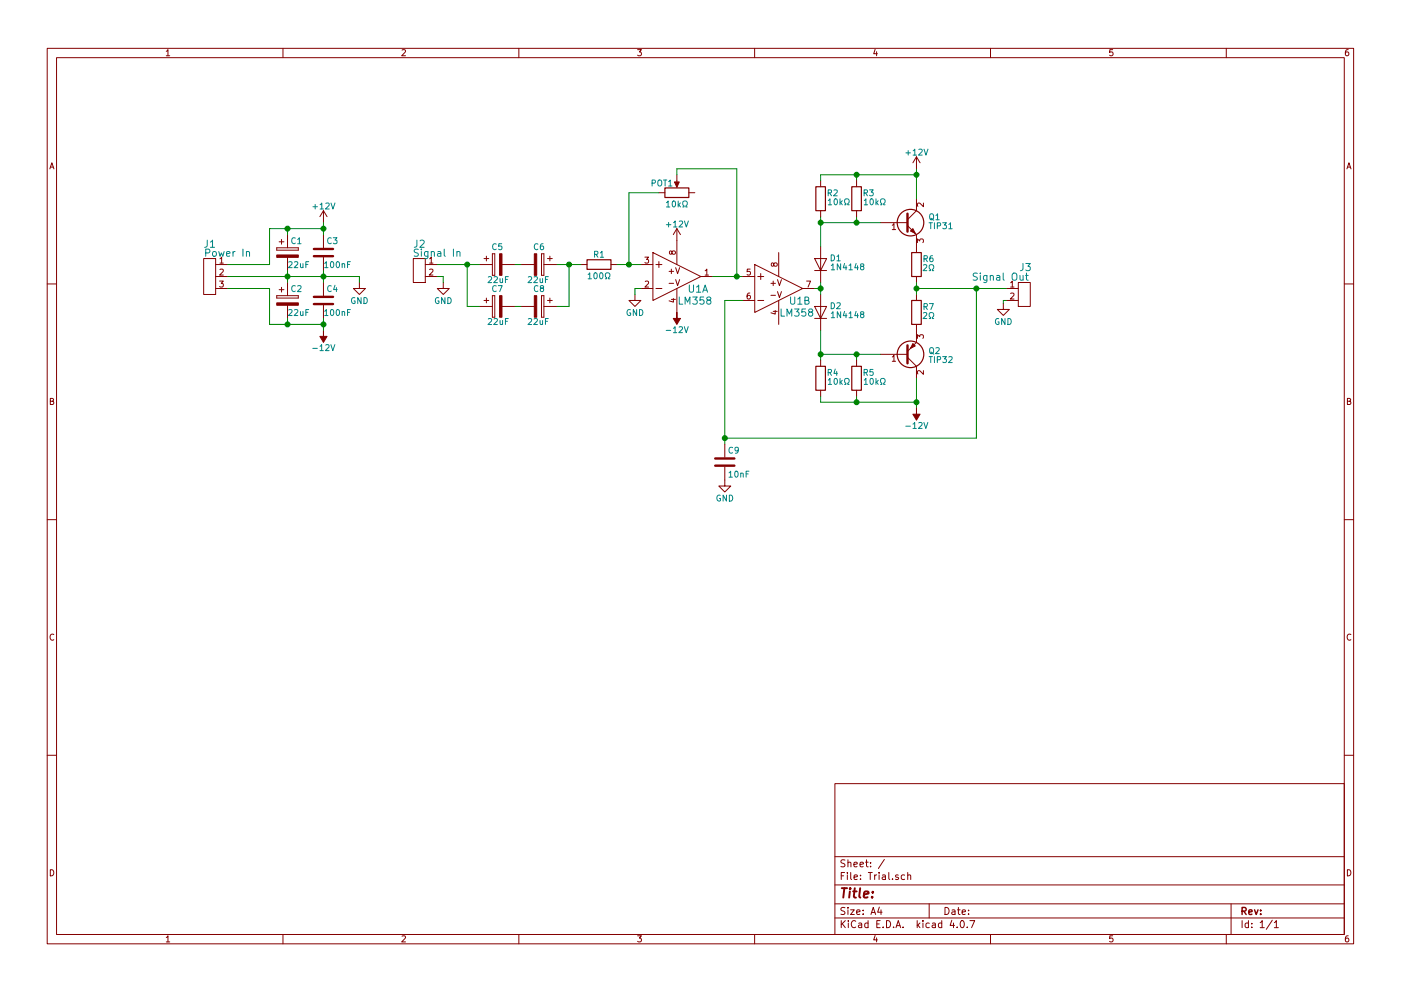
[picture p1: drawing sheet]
EESchema Schematic File Version 2
LIBS:Trial-rescue
LIBS:power
LIBS:device
LIBS:switches
LIBS:relays
LIBS:motors
LIBS:transistors
LIBS:conn
LIBS:regul
LIBS:74xx
LIBS:cmos4000
LIBS:adc-dac
LIBS:memory
LIBS:xilinx
LIBS:microcontrollers
LIBS:dsp
LIBS:microchip
LIBS:analog_switches
LIBS:motorola
LIBS:texas
LIBS:intel
LIBS:audio
LIBS:interface
LIBS:digital-audio
LIBS:philips
LIBS:display
LIBS:cypress
LIBS:siliconi
LIBS:opto
LIBS:atmel
LIBS:contrib
LIBS:valves
LIBS:Custom Library
LIBS:Trial-cache
EELAYER 25 0
EELAYER END
$Descr A4 11693 8268
encoding utf-8
Sheet 1 1
Title ""
Date ""
Rev ""
Comp ""
Comment1 ""
Comment2 ""
Comment3 ""
Comment4 ""
$EndDescr
$Comp
L Header_1X3 J1
U 1 1
P 1800 2300
F 0 "J1" H 1750 2575 60  0000 C CNN
F 1 "Power In" H 1900 2500 60  0000 C CNN
F 2 "Custom Footprint:Pin_Header_Straight_1x03" H 1800 2300 60  0001 C CNN
F 3 "" H 1800 2300 60  0000 C CNN
	1    1800 2300
	1    0    0    -1  
$EndComp
$Comp
L CP C1
U 1 1
P 2400 2100
F 0 "C1" H 2425 2200 50  0000 L CNN
F 1 "22uF" H 2400 2000 50  0000 L CNN
F 2 "Custom Footprint:Cap_Pol_Radial_D8_P2" H 2438 1950 50  0001 C CNN
F 3 "" H 2400 2100 50  0001 C CNN
	1    2400 2100
	1    0    0    -1  
$EndComp
$Comp
L C C3
U 1 1
P 2700 2100
F 0 "C3" H 2725 2200 50  0000 L CNN
F 1 "100nF" H 2700 2000 50  0000 L CNN
F 2 "Capacitors_SMD:C_0805_HandSoldering" H 2738 1950 50  0001 C CNN
F 3 "" H 2700 2100 50  0001 C CNN
	1    2700 2100
	1    0    0    -1  
$EndComp
$Comp
L CP C2
U 1 1
P 2400 2500
F 0 "C2" H 2425 2600 50  0000 L CNN
F 1 "22uF" H 2400 2400 50  0000 L CNN
F 2 "Custom Footprint:Cap_Pol_Radial_D8_P2" H 2438 2350 50  0001 C CNN
F 3 "" H 2400 2500 50  0001 C CNN
	1    2400 2500
	1    0    0    -1  
$EndComp
$Comp
L C C4
U 1 1
P 2700 2500
F 0 "C4" H 2725 2600 50  0000 L CNN
F 1 "100nF" H 2700 2400 50  0000 L CNN
F 2 "Capacitors_SMD:C_0805_HandSoldering" H 2738 2350 50  0001 C CNN
F 3 "" H 2700 2500 50  0001 C CNN
	1    2700 2500
	1    0    0    -1  
$EndComp
$Comp
L +12V #PWR2
U 1 1
P 2700 1850
F 0 "#PWR2" H 2700 1700 50  0001 C CNN
F 1 "+12V" H 2700 1990 50  0000 C CNN
F 2 "" H 2700 1850 50  0001 C CNN
F 3 "" H 2700 1850 50  0001 C CNN
	1    2700 1850
	1    0    0    -1  
$EndComp
$Comp
L -12V #PWR9
U 1 1
P 2700 2750
F 0 "#PWR9" H 2700 2850 50  0001 C CNN
F 1 "-12V" H 2700 2900 50  0000 C CNN
F 2 "" H 2700 2750 50  0001 C CNN
F 3 "" H 2700 2750 50  0001 C CNN
	1    2700 2750
	-1   0    0    1   
$EndComp
$Comp
L GND #PWR4
U 1 1
P 3000 2350
F 0 "#PWR4" H 3000 2100 50  0001 C CNN
F 1 "GND" H 3000 2200 50  0000 C CNN
F 2 "" H 3000 2350 50  0001 C CNN
F 3 "" H 3000 2350 50  0001 C CNN
	1    3000 2350
	1    0    0    -1  
$EndComp
Wire Wire Line
	3000 2350 3000 2300
Wire Wire Line
	3000 2300 1900 2300
Wire Wire Line
	1900 2200 2250 2200
Wire Wire Line
	2250 2200 2250 1900
Wire Wire Line
	2250 1900 2700 1900
Wire Wire Line
	2700 1850 2700 1950
Connection ~ 2700 1900
Wire Wire Line
	2400 1950 2400 1900
Connection ~ 2400 1900
Wire Wire Line
	2400 2250 2400 2350
Connection ~ 2400 2300
Wire Wire Line
	2700 2250 2700 2350
Connection ~ 2700 2300
Wire Wire Line
	2700 2750 2700 2650
Wire Wire Line
	2250 2700 2700 2700
Wire Wire Line
	2400 2700 2400 2650
Connection ~ 2700 2700
Wire Wire Line
	1900 2400 2250 2400
Wire Wire Line
	2250 2400 2250 2700
Connection ~ 2400 2700
$Comp
L Header_1X2 J2
U 1 1
P 3550 2250
F 0 "J2" H 3500 2475 60  0000 C CNN
F 1 "Signal In" H 3650 2400 60  0000 C CNN
F 2 "Custom Footprint:Pin_Header_Straight_1x02" H 3550 2250 60  0001 C CNN
F 3 "" H 3550 2250 60  0000 C CNN
	1    3550 2250
	1    0    0    -1  
$EndComp
$Comp
L CP C6
U 1 1
P 4500 2200
F 0 "C6" V 4350 2150 50  0000 L CNN
F 1 "22uF" V 4625 2100 50  0000 L CNN
F 2 "Custom Footprint:Cap_Pol_Radial_D8_P2" H 4538 2050 50  0001 C CNN
F 3 "" H 4500 2200 50  0001 C CNN
	1    4500 2200
	0    1    1    0   
$EndComp
$Comp
L CP C8
U 1 1
P 4500 2550
F 0 "C8" V 4350 2500 50  0000 L CNN
F 1 "22uF" V 4625 2450 50  0000 L CNN
F 2 "Custom Footprint:Cap_Pol_Radial_D8_P2" H 4538 2400 50  0001 C CNN
F 3 "" H 4500 2550 50  0001 C CNN
	1    4500 2550
	0    1    1    0   
$EndComp
$Comp
L CP C5
U 1 1
P 4150 2200
F 0 "C5" V 4000 2150 50  0000 L CNN
F 1 "22uF" V 4275 2100 50  0000 L CNN
F 2 "Custom Footprint:Cap_Pol_Radial_D8_P2" H 4188 2050 50  0001 C CNN
F 3 "" H 4150 2200 50  0001 C CNN
	1    4150 2200
	0    -1   1    0   
$EndComp
$Comp
L CP C7
U 1 1
P 4150 2550
F 0 "C7" V 4000 2500 50  0000 L CNN
F 1 "22uF" V 4275 2450 50  0000 L CNN
F 2 "Custom Footprint:Cap_Pol_Radial_D8_P2" H 4188 2400 50  0001 C CNN
F 3 "" H 4150 2550 50  0001 C CNN
	1    4150 2550
	0    -1   1    0   
$EndComp
Wire Wire Line
	4300 2550 4350 2550
Wire Wire Line
	4350 2200 4300 2200
Wire Wire Line
	3650 2200 4000 2200
Wire Wire Line
	3900 2200 3900 2550
Wire Wire Line
	3900 2550 4000 2550
Connection ~ 3900 2200
$Comp
L GND #PWR5
U 1 1
P 3700 2350
F 0 "#PWR5" H 3700 2100 50  0001 C CNN
F 1 "GND" H 3700 2200 50  0000 C CNN
F 2 "" H 3700 2350 50  0001 C CNN
F 3 "" H 3700 2350 50  0001 C CNN
	1    3700 2350
	1    0    0    -1  
$EndComp
$Comp
L R R1
U 1 1
P 5000 2200
F 0 "R1" V 5080 2200 50  0000 C CNN
F 1 "100Ω" V 4900 2200 50  0000 C CNN
F 2 "Resistors_SMD:R_0805_HandSoldering" V 4930 2200 50  0001 C CNN
F 3 "" H 5000 2200 50  0001 C CNN
	1    5000 2200
	0    -1   -1   0   
$EndComp
Wire Wire Line
	4850 2200 4650 2200
Wire Wire Line
	4750 2200 4750 2550
Wire Wire Line
	4750 2550 4650 2550
Connection ~ 4750 2200
$Comp
L LM358 U1
U 1 1
P 5650 2300
F 0 "U1" H 5825 2200 60  0000 C CNN
F 1 "LM358" H 5800 2100 60  0000 C CNN
F 2 "Custom Footprint:IC_PDIP_8pin" H 5650 2300 60  0001 C CNN
F 3 "" H 5650 2300 60  0000 C CNN
	1    5650 2300
	1    0    0    -1  
$EndComp
$Comp
L +12V #PWR3
U 1 1
P 5650 2000
F 0 "#PWR3" H 5650 1850 50  0001 C CNN
F 1 "+12V" H 5650 2140 50  0000 C CNN
F 2 "" H 5650 2000 50  0001 C CNN
F 3 "" H 5650 2000 50  0001 C CNN
	1    5650 2000
	1    0    0    -1  
$EndComp
$Comp
L -12V #PWR8
U 1 1
P 5650 2600
F 0 "#PWR8" H 5650 2700 50  0001 C CNN
F 1 "-12V" H 5650 2750 50  0000 C CNN
F 2 "" H 5650 2600 50  0001 C CNN
F 3 "" H 5650 2600 50  0001 C CNN
	1    5650 2600
	-1   0    0    1   
$EndComp
$Comp
L GND #PWR6
U 1 1
P 5300 2450
F 0 "#PWR6" H 5300 2200 50  0001 C CNN
F 1 "GND" H 5300 2300 50  0000 C CNN
F 2 "" H 5300 2450 50  0001 C CNN
F 3 "" H 5300 2450 50  0001 C CNN
	1    5300 2450
	1    0    0    -1  
$EndComp
Wire Wire Line
	5300 2450 5300 2400
Wire Wire Line
	5300 2400 5350 2400
Wire Wire Line
	3700 2350 3700 2300
Wire Wire Line
	3700 2300 3650 2300
Wire Wire Line
	5150 2200 5350 2200
$Comp
L POT POT1
U 1 1
P 5650 1600
F 0 "POT1" V 5725 1725 50  0000 C CNN
F 1 "10kΩ" V 5550 1600 50  0000 C CNN
F 2 "Custom Footprint:Pin_Header_Straight_1x03" H 5650 1600 50  0001 C CNN
F 3 "" H 5650 1600 50  0001 C CNN
	1    5650 1600
	0    -1   -1   0   
$EndComp
Wire Wire Line
	5500 1600 5250 1600
Wire Wire Line
	5250 1600 5250 2200
Connection ~ 5250 2200
Wire Wire Line
	5650 1450 5650 1400
Wire Wire Line
	5650 1400 6150 1400
Wire Wire Line
	6150 1400 6150 2300
Wire Wire Line
	5950 2300 6200 2300
$Comp
L LM358 U1
U 2 1
P 6500 2400
F 0 "U1" H 6675 2300 60  0000 C CNN
F 1 "LM358" H 6650 2200 60  0000 C CNN
F 2 "Custom Footprint:IC_PDIP_8pin" H 6500 2400 60  0001 C CNN
F 3 "" H 6500 2400 60  0000 C CNN
	2    6500 2400
	1    0    0    -1  
$EndComp
Connection ~ 6150 2300
$Comp
L D D2
U 1 1
P 6850 2600
F 0 "D2" V 6900 2475 50  0000 C CNN
F 1 "1N4148" V 6825 2375 50  0000 C CNN
F 2 "Custom Footprint:1N4148" H 6850 2600 50  0001 C CNN
F 3 "" H 6850 2600 50  0001 C CNN
	1    6850 2600
	0    -1   -1   0   
$EndComp
$Comp
L D D1
U 1 1
P 6850 2200
F 0 "D1" V 6900 2075 50  0000 C CNN
F 1 "1N4148" V 6825 1975 50  0000 C CNN
F 2 "Custom Footprint:1N4148" H 6850 2200 50  0001 C CNN
F 3 "" H 6850 2200 50  0001 C CNN
	1    6850 2200
	0    -1   -1   0   
$EndComp
$Comp
L R R6
U 1 1
P 7650 2200
F 0 "R6" H 7750 2250 50  0000 C CNN
F 1 "2Ω" H 7750 2175 50  0000 C CNN
F 2 "Resistors_SMD:R_0805_HandSoldering" V 7580 2200 50  0001 C CNN
F 3 "" H 7650 2200 50  0001 C CNN
	1    7650 2200
	1    0    0    -1  
$EndComp
$Comp
L R R7
U 1 1
P 7650 2600
F 0 "R7" H 7750 2650 50  0000 C CNN
F 1 "2Ω" H 7750 2575 50  0000 C CNN
F 2 "Resistors_SMD:R_0805_HandSoldering" V 7580 2600 50  0001 C CNN
F 3 "" H 7650 2600 50  0001 C CNN
	1    7650 2600
	1    0    0    -1  
$EndComp
$Comp
L Q_PNP_BCE Q2
U 1 1
P 7550 2950
F 0 "Q2" H 7750 2925 50  0000 L CNN
F 1 "TIP32" H 7750 3000 50  0000 L CNN
F 2 "Custom Footprint:TO-220_Neutral123_Vertical" H 7750 3050 50  0001 C CNN
F 3 "" H 7550 2950 50  0001 C CNN
	1    7550 2950
	1    0    0    1   
$EndComp
$Comp
L Q_NPN_BCE Q1
U 1 1
P 7550 1850
F 0 "Q1" H 7750 1900 50  0000 L CNN
F 1 "TIP31" H 7750 1825 50  0000 L CNN
F 2 "Custom Footprint:TO-220_Neutral123_Vertical" H 7750 1950 50  0001 C CNN
F 3 "" H 7550 1850 50  0001 C CNN
	1    7550 1850
	1    0    0    -1  
$EndComp
Wire Wire Line
	6850 1850 7350 1850
Wire Wire Line
	6850 1800 6850 2050
Wire Wire Line
	6850 2350 6850 2450
Wire Wire Line
	6850 2400 6800 2400
Connection ~ 6850 2400
Wire Wire Line
	7650 2350 7650 2450
Wire Wire Line
	6850 2950 7350 2950
Wire Wire Line
	6850 2750 6850 3000
$Comp
L R R2
U 1 1
P 6850 1650
F 0 "R2" H 6950 1700 50  0000 C CNN
F 1 "10kΩ" H 7000 1625 50  0000 C CNN
F 2 "Resistors_SMD:R_0805_HandSoldering" V 6780 1650 50  0001 C CNN
F 3 "" H 6850 1650 50  0001 C CNN
	1    6850 1650
	1    0    0    -1  
$EndComp
Wire Wire Line
	6850 3300 6850 3350
Wire Wire Line
	6850 3350 7650 3350
Wire Wire Line
	7650 3150 7650 3400
$Comp
L -12V #PWR10
U 1 1
P 7650 3400
F 0 "#PWR10" H 7650 3500 50  0001 C CNN
F 1 "-12V" H 7650 3550 50  0000 C CNN
F 2 "" H 7650 3400 50  0001 C CNN
F 3 "" H 7650 3400 50  0001 C CNN
	1    7650 3400
	-1   0    0    1   
$EndComp
Connection ~ 7650 3350
Wire Wire Line
	7150 3350 7150 3300
Connection ~ 7150 3350
Wire Wire Line
	7150 3000 7150 2950
Connection ~ 7150 2950
Connection ~ 6850 2950
Wire Wire Line
	6850 1500 6850 1450
Wire Wire Line
	6850 1450 7650 1450
Wire Wire Line
	7650 1400 7650 1650
$Comp
L +12V #PWR1
U 1 1
P 7650 1400
F 0 "#PWR1" H 7650 1250 50  0001 C CNN
F 1 "+12V" H 7650 1540 50  0000 C CNN
F 2 "" H 7650 1400 50  0001 C CNN
F 3 "" H 7650 1400 50  0001 C CNN
	1    7650 1400
	1    0    0    -1  
$EndComp
Connection ~ 7650 1450
Wire Wire Line
	7150 1450 7150 1500
Connection ~ 7150 1450
Wire Wire Line
	7150 1800 7150 1850
Connection ~ 7150 1850
Connection ~ 6850 1850
$Comp
L Header_1X2 J3
U 1 1
P 8500 2450
F 0 "J3" H 8440 2680 60  0000 C CNN
F 1 "Signal Out" H 8650 2600 60  0000 C CNN
F 2 "Custom Footprint:Terminal_Block-5mm" H 8500 2450 60  0001 C CNN
F 3 "" H 8500 2450 60  0000 C CNN
	1    8500 2450
	-1   0    0    -1  
$EndComp
Wire Wire Line
	7650 2400 8400 2400
Connection ~ 7650 2400
$Comp
L GND #PWR7
U 1 1
P 8375 2525
F 0 "#PWR7" H 8375 2275 50  0001 C CNN
F 1 "GND" H 8375 2375 50  0000 C CNN
F 2 "" H 8375 2525 50  0001 C CNN
F 3 "" H 8375 2525 50  0001 C CNN
	1    8375 2525
	1    0    0    -1  
$EndComp
Wire Wire Line
	8375 2525 8375 2500
Wire Wire Line
	8375 2500 8400 2500
Wire Wire Line
	8150 2400 8150 3650
Wire Wire Line
	8150 3650 6050 3650
Wire Wire Line
	6050 2500 6050 3700
Wire Wire Line
	6050 2500 6200 2500
Connection ~ 8150 2400
$Comp
L R R3
U 1 1
P 7150 1650
F 0 "R3" H 7250 1700 50  0000 C CNN
F 1 "10kΩ" H 7300 1625 50  0000 C CNN
F 2 "Resistors_SMD:R_0805_HandSoldering" V 7080 1650 50  0001 C CNN
F 3 "" H 7150 1650 50  0001 C CNN
	1    7150 1650
	1    0    0    -1  
$EndComp
$Comp
L R R5
U 1 1
P 7150 3150
F 0 "R5" H 7250 3200 50  0000 C CNN
F 1 "10kΩ" H 7300 3125 50  0000 C CNN
F 2 "Resistors_SMD:R_0805_HandSoldering" V 7080 3150 50  0001 C CNN
F 3 "" H 7150 3150 50  0001 C CNN
	1    7150 3150
	1    0    0    -1  
$EndComp
$Comp
L R R4
U 1 1
P 6850 3150
F 0 "R4" H 6950 3200 50  0000 C CNN
F 1 "10kΩ" H 7000 3125 50  0000 C CNN
F 2 "Resistors_SMD:R_0805_HandSoldering" V 6780 3150 50  0001 C CNN
F 3 "" H 6850 3150 50  0001 C CNN
	1    6850 3150
	1    0    0    -1  
$EndComp
$Comp
L C C9
U 1 1
P 6050 3850
F 0 "C9" H 6075 3950 50  0000 L CNN
F 1 "10nF" H 6075 3750 50  0000 L CNN
F 2 "Capacitors_SMD:C_0805_HandSoldering" H 6088 3700 50  0001 C CNN
F 3 "" H 6050 3850 50  0001 C CNN
	1    6050 3850
	1    0    0    -1  
$EndComp
$Comp
L GND #PWR11
U 1 1
P 6050 4000
F 0 "#PWR11" H 6050 3750 50  0001 C CNN
F 1 "GND" H 6050 3850 50  0000 C CNN
F 2 "" H 6050 4000 50  0001 C CNN
F 3 "" H 6050 4000 50  0001 C CNN
	1    6050 4000
	1    0    0    -1  
$EndComp
Connection ~ 6050 3650
$EndSCHEMATC
